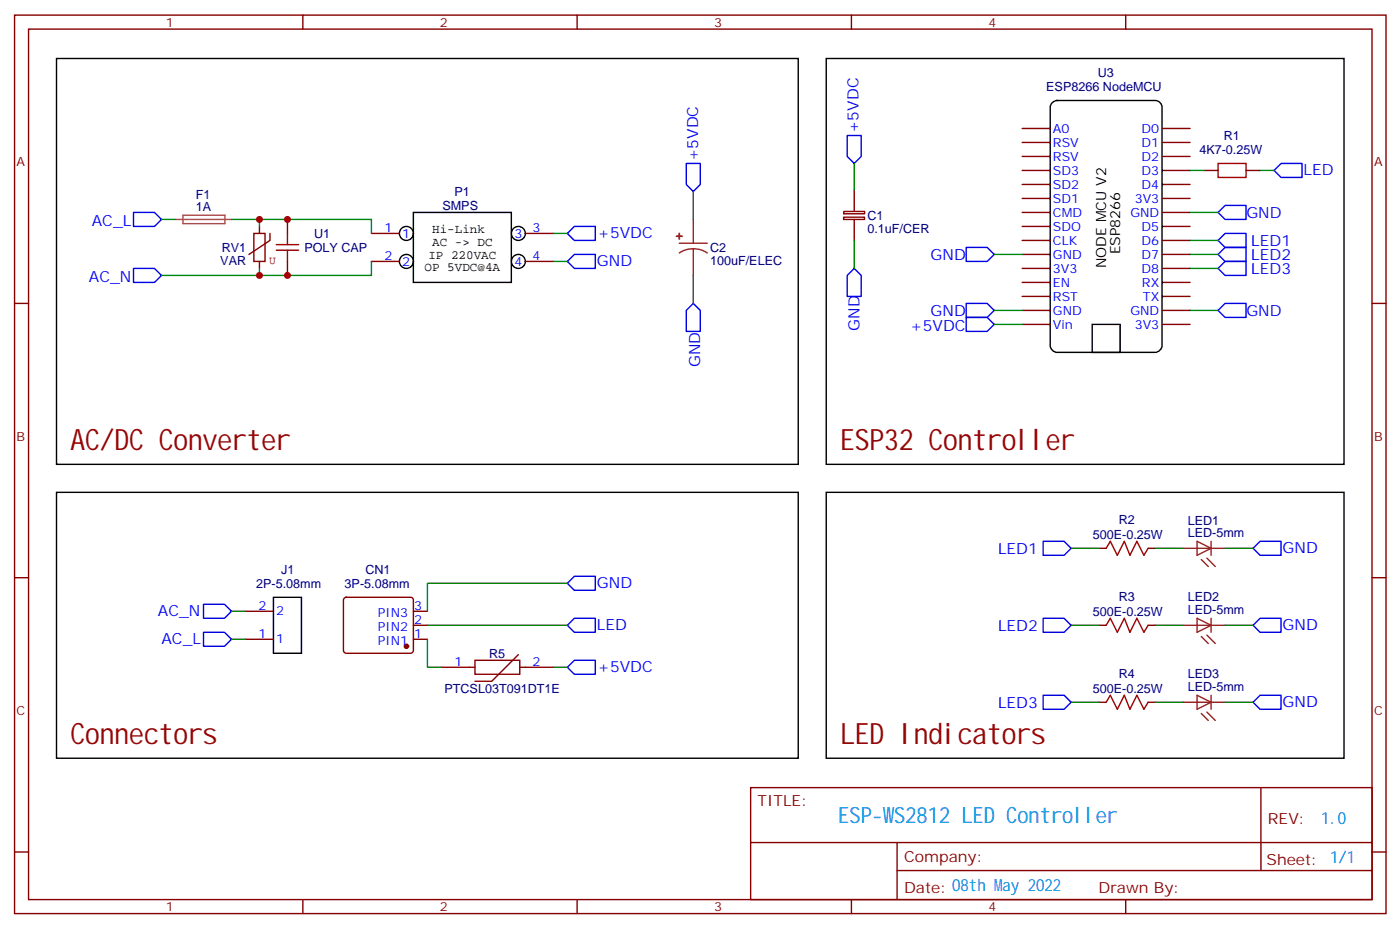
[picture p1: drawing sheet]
<svg xmlns="http://www.w3.org/2000/svg" width="353mm" height="234mm" viewBox="0 0 353 234" stroke-linecap="round" stroke-linejoin="round" font-family="sans-serif">
<g fill="none" stroke="#870000" stroke-width=".35">
<path d="M3.7 3.8h345.7v226.5h-345.7zM7.2 7.3h338.7v219.5h-338.7zM76.3 3.8v3.5M145.5 3.8v3.5M214.6 3.8v3.5M283.8 3.8v3.5M257.7 32.4h7M257.7 35.9h7M257.7 39.4h7M292.9 32.4h7.1M292.9 35.9h7.1M292.9 39.4h7.1"/>
<path d="M72.5 55.3v3.5M93.6 58.8h7.1M132.4 58.8h7.1M212.7 55.3v-.6h5.2v.6h-5.2M212.7 53.3h5.3v.6h-5.3zM215.3 47.9v5.3M215.3 55.3v5.3M257.7 43h7M257.7 57.1h7M257.7 46.5h7M257.7 50h7M257.7 53.6h7"/>
<path d="M292.9 43h7.1M292.9 57.1h7.1M292.9 46.5h7.1M292.9 50h7.1M292.9 53.6h7.1M303.5 43h3.6M314.1 43h3.5M3.7 76.5h3.5M72.5 65.9v3.5M93.6 65.9h7.1M132.4 65.9h7.1M257.7 71.2h7"/>
<path d="M257.7 64.1h7M257.7 74.7h7M257.7 67.7h7M257.7 60.6h7M257.7 78.2h7M292.9 71.2h7.1M292.9 64.1h7.1M292.9 74.7h7.1M292.9 67.7h7.1M292.9 60.6h7.1M292.9 78.2h7.1M345.9 76.5h3.5"/>
<path d="M257.7 81.8h7M292.9 81.8h7.1M277.1 138.2h1.7M289.4 138.2h1.8M3.7 145.6h3.5M61.9 154.1h7M86.8 150.8l.5-.2h16.2a.71 .71 0 0 1 .7 .7v12.7l-.2 .5-.5 .2h-16.2l-.5-.3-.2-.4v-12.7zM104.2 154.1h3.5M104.2 157.6h3.5M277.1 157.6h1.7M289.4 157.6h1.8M345.9 145.6h3.5"/>
<path d="M61.9 161.1h7M104.2 161.1h3.5M111.3 168.2h8.4M119.7 166.4h11.3v3.6h-11.3zM130.7 165l-6.7 6.7h-4.3M131 168.2h8.5M277.1 177h1.7M289.4 177h1.8M189.2 198.5h156.7v28.3h-156.7zM317.9 198.6v20.8M3.7 214.8h3.5M189.3 212.4h156.4"/>
<path d="M226.1 219.4h119.6M226.1 212.4v14.1M345.9 214.8h3.5M76.3 226.8v3.5M145.5 226.8v3.5M214.6 226.8v3.5M283.8 226.8v3.5"/>
</g>
<path d="M72.5 58.8v2.9M307.1 41.2h7v3.5h-7zM69.6 61.7h5.7M69.6 63.1h5.7M72.5 63.1v2.8M278.8 138.2l1.1-1.7 1.8 3.5 1.7-3.5 1.4 3.5 1.8-3.5 1.8 3.5 1-1.8M278.8 157.6l1.1-1.7 1.8 3.5 1.7-3.5 1.4 3.5 1.8-3.5 1.8 3.5 1-1.8M278.8 177l1.1-1.7 1.8 3.5 1.7-3.5 1.4 3.5 1.8-3.5 1.8 3.5 1-1.8" fill="none" stroke="#a10000" stroke-width=".35"/>
<g fill="none" stroke="#8c2424" stroke-width=".35">
<path d="M174.8 55.3v6M171.2 61.3h7.1M174.8 62.7l1.8 .3 1.7 .8M174.8 62.7l-1.9 .3-1.7 .8M174.8 62.7v6.7M298.2 138.2h10.6M301.8 136.5l3.5 1.7-3.5 1.8zM305.3 136.5v3.5M298.2 157.6h10.6M301.8 155.9l3.5 1.7-3.5 1.8zM302.8 141l1.8 1.8M304.2 140.7l2.2 2.1"/>
<path d="M305.3 155.9v3.5M298.2 177h10.6M301.8 175.3l3.5 1.7-3.5 1.8zM302.8 160.4l1.8 1.8M302.8 179.8l1.8 1.8M304.2 160.1l2.2 2.1M304.2 179.5l2.2 2.1M305.3 175.3v3.5"/>
</g>
<g fill="none" stroke="#000" stroke-width=".35">
<path d="M14.3 14.7h186.9v102.4h-186.9zM208.3 14.7h130.5v102.4h-130.5zM265.3 25.8l1.2-.5h24.7a1.76 1.76 0 0 1 1.7 1.8v60a1.89 1.89 0 0 1-1.7 1.7h-24.7a1.89 1.89 0 0 1-1.8-1.7v-60l.1-.5zM104.2 53.6h24.7v17.6h-24.7zM275.3 81.8h7.1v7h-7.1zM14.3 124.1h186.9v67h-186.9zM208.3 124.1h130.5v67h-130.5zM68.9 150.6h7.1v14.1h-7.1z"/>
<circle cx="102.4" cy="58.8" r="1.76"/>
<circle cx="130.7" cy="58.8" r="1.76"/>
<circle cx="102.4" cy="65.9" r="1.76"/>
<circle cx="130.7" cy="65.9" r="1.76"/>
</g>
<circle cx="102.4" cy="162.9" r=".53" fill="#870000" stroke="#870000" stroke-width=".35"/>
<g fill="none" stroke="#00f" stroke-width=".35">
<path d="M213.6 34.1h3.5v5.3l-1.8 1.8-1.7-1.8zM33.7 53.6h5.2l1.8 1.7-1.8 1.8h-5.2zM143 58.8l1.8-1.7h5.3v3.5h-5.3zM173 41.2h3.5v5.3l-1.7 1.8-1.8-1.8zM308.8 58.8h5.3v3.6h-5.3l-1.7-1.8zM308.8 51.8h5.3v3.5h-5.3l-1.7-1.7zM321.2 43l1.7-1.8h5.3v3.5h-5.3zM33.7 67.7h5.2l1.8 1.7-1.8 1.8h-5.2zM143 65.9l1.8-1.8h5.3v3.6h-5.3zM174.8 76.5l1.7 1.7v5.3h-3.5v-5.3zM215.3 67.7l1.8 1.7v5.3h-3.5v-5.3zM243.6 76.5h5.2l1.8 1.7-1.8 1.8h-5.2z"/>
<path d="M243.6 62.4h5.2l1.8 1.7-1.8 1.8h-5.2zM308.8 62.4h5.3v3.5h-5.3l-1.7-1.8zM308.8 65.9h5.3v3.5h-5.3l-1.7-1.7zM308.8 76.5h5.3v3.5h-5.3l-1.7-1.8zM243.6 80h5.2l1.8 1.8-1.8 1.7h-5.2zM263 136.5h5.3l1.7 1.7-1.7 1.8h-5.3zM317.6 136.5h5.3v3.5h-5.3l-1.7-1.8zM51.3 159.4h5.3l1.7 1.7-1.7 1.8h-5.3zM51.3 152.3h5.3l1.7 1.8-1.7 1.8h-5.3zM143 147l1.8-1.7h5.3v3.5h-5.3zM143 157.6l1.8-1.7h5.3v3.5h-5.3zM263 155.9h5.3l1.7 1.7-1.7 1.8h-5.3z"/>
<path d="M317.6 155.9h5.3v3.5h-5.3l-1.7-1.8zM143 168.2l1.8-1.8h5.3v3.6h-5.3zM263 175.3h5.3l1.7 1.7-1.7 1.8h-5.3zM315.9 177l1.7-1.7h5.3v3.5h-5.3z"/>
</g>
<g fill="none" stroke="#008700" stroke-width=".35">
<path d="M40.7 55.3h3.5M58.3 55.3h35.3v3.5M65.4 55.3v1.8M139.5 58.8h3.5M174.8 48.3v7M215.3 41.2v6.7M300 43h3.5M300 53.6h7.1M317.6 43h3.6M65.4 67.7v1.7M93.6 65.9v3.5h-52.9M139.5 65.9h3.5"/>
<path d="M174.8 69.4v7.1M215.3 60.6v7.1M250.6 78.2h7.1M250.6 64.1h7.1M300 78.2h7.1M300 67.7h7.1M300 64.1h7.1M300 60.6h7.1M250.6 81.8h7.1M270 138.2h7.1M291.2 138.2h7M308.8 138.2h7.1"/>
<path d="M58.3 154.1h3.6M107.7 157.6h35.3M143 147h-35.3v7.1M270 157.6h7.1M291.2 157.6h7M308.8 157.6h7.1M58.3 161.1h3.6M107.7 161.1v7.1h3.6M139.5 168.2h3.5M270 177h7.1M291.2 177h7M308.8 177h7.1"/>
</g>
<g fill="#8c2424" stroke="#8c2424" stroke-width=".35">
<path d="M170.5 59.5l1.4 .1z"/>
<path d="M171.2 58.8l.1 1.5z"/>
</g>
<path d="M44.2 55.3h3.5M46.1 54.3h10.6v2.1h-10.6zM47.9 55.3h10.4" fill="none" stroke="#a64a4a" stroke-width=".35"/>
<path d="M64 58.8h2.8v7.1h-2.8zM65.4 57.1v1.7M68.1 58.8v1.8l-5.3 3.5M65.4 65.9v1.8" fill="none" stroke="#850000" stroke-width=".35"/>
<g fill="#c00">
<circle cx="72.5" cy="69.4" r=".88"/>
<circle cx="65.4" cy="69.4" r=".88"/>
<circle cx="65.4" cy="55.3" r=".88"/>
<circle cx="72.5" cy="55.3" r=".88"/>
</g>
<g font-size="7.4" fill="#900">
<text x="17.8" y="113.5">AC/DC Converter</text>
<text x="211.8" y="113.5">ESP32 Controller</text>
<text x="17.8" y="187.6">Connectors</text>
<text x="211.8" y="187.6">LED Indicators</text>
</g>
<g font-size="5.6" fill="#09f">
<text x="211.3" y="207.6">ESP-W</text>
<text x="225.4" y="207.6">S2812 LED Controller</text>
</g>
<g font-size="4.2" fill="#09f">
<text x="333" y="207.8">1.0</text>
<text x="335.3" y="217.6">1/1</text>
</g>
<g font-size="3.9" fill="#00f">
<text x="216.4" y="33.6" transform="rotate(-90 216.4 33.6)">+5VDC</text>
<text x="176" y="40.7" transform="rotate(-90 176 40.7)">+5VDC</text>
<text x="328.6" y="44.2">LED</text>
<text x="23.1" y="57.1">AC_L</text>
<text x="314.2" y="55.1">GND</text>
<text x="150.6" y="60.1">+5VDC</text>
<text x="234.6" y="65.6">GND</text>
<text x="315.4" y="62.1">LED1</text>
<text x="315.4" y="65.6">LED2</text>
<text x="22.4" y="71.2">AC_N</text>
<text x="150.5" y="67.1">GND</text>
<text x="315.4" y="69.1">LED3</text>
<text x="216.7" y="83.4" transform="rotate(-90 216.7 83.4)">GND</text>
<text x="229.5" y="83.5">+5VDC</text>
<text x="234.6" y="79.7">GND</text>
<text x="314.2" y="79.7">GND</text>
<text x="176.5" y="92.6" transform="rotate(-90 176.5 92.6)">GND</text>
<text x="251.6" y="139.7">LED1</text>
<text x="323.3" y="139.5">GND</text>
<text x="150.5" y="148.3">GND</text>
<text x="39.8" y="155.3">AC_N</text>
<text x="150.5" y="158.9">LED</text>
<text x="251.6" y="159.1">LED2</text>
<text x="323.3" y="158.9">GND</text>
<text x="40.7" y="162.4">AC_L</text>
<text x="150.6" y="169.4">+5VDC</text>
<text x="251.6" y="178.5">LED3</text>
<text x="323.3" y="178.3">GND</text>
</g>
<g font-size="3.9" fill="#800">
<text x="191" y="203.1">TITLE:</text>
<text x="319.6" y="207.8">REV:</text>
<text x="227.9" y="217.3">Company:</text>
<text x="319.3" y="217.9">Sheet:</text>
<text x="227.9" y="225">Date: 08th May 2022</text>
<text x="276.9" y="225.1">Drawn By:</text>
</g>
<g font-size="3.5">
<text x="282.4" y="64.1" transform="rotate(-90 282.4 64.1)">ESP8266</text>
<text x="278.8" y="67.7" transform="rotate(-90 278.8 67.7)">NODE MCU V2</text>
</g>
<g font-size="3.2" fill="#800">
<text x="41.8" y="6.8">1</text>
<text x="110.9" y="6.8">2</text>
<text x="180.1" y="6.8">3</text>
<text x="249.2" y="6.8">4</text>
<text x="4.2" y="41.9">A</text>
<text x="346.4" y="41.9">A</text>
<text x="4.2" y="111.1">B</text>
<text x="346.4" y="111.1">B</text>
<text x="4.2" y="180.2">C</text>
<text x="346.4" y="180.2">C</text>
<text x="41.8" y="229.8">1</text>
<text x="110.9" y="229.8">2</text>
<text x="180.1" y="229.8">3</text>
<text x="249.2" y="229.8">4</text>
</g>
<g font-size="3.2" fill="#000080">
<text x="263.7" y="22.9">ESP8266 NodeMCU</text>
<text x="276.7" y="19.4">U3</text>
<text x="308.5" y="35.3">R1</text>
<text x="302.3" y="38.9">4K7-0.25W</text>
<text x="49.4" y="53.2">1A</text>
<text x="49.4" y="50.1">F1</text>
<text x="111.5" y="52.9">SMPS</text>
<text x="114.5" y="49.4">P1</text>
<text x="79.2" y="60">U1</text>
<text x="218.7" y="58.6">0.1uF/CER</text>
<text x="218.7" y="55.4">C1</text>
<text x="55.9" y="63.5">RV1</text>
<text x="76.7" y="63.5">POLY CAP</text>
<text x="179" y="63.5">C2</text>
<text x="55.5" y="66.7">VAR</text>
<text x="179" y="66.7">100uF/ELEC</text>
<text x="275.5" y="135.8">500E-0.25W</text>
<text x="282" y="132.2">R2</text>
<text x="299.4" y="135.4">LED-5mm</text>
<text x="299.4" y="132.2">LED1</text>
<text x="64.6" y="148.2">2P-5.08mm</text>
<text x="70.8" y="144.6">J1</text>
<text x="86.9" y="148.2">3P-5.08mm</text>
<text x="92.1" y="144.6">CN1</text>
<text x="275.5" y="155.2">500E-0.25W</text>
<text x="282" y="151.6">R3</text>
<text x="299.4" y="154.8">LED-5mm</text>
<text x="299.4" y="151.6">LED2</text>
<text x="123.3" y="165.8">R5</text>
<text x="282" y="171">R4</text>
<text x="299.4" y="171">LED3</text>
<text x="112" y="174.6">PTCSL03T091DT1E</text>
<text x="275.5" y="174.6">500E-0.25W</text>
<text x="299.4" y="174.2">LED-5mm</text>
</g>
<g font-size="3.2" fill="#00f">
<text x="265.4" y="33.4">A0</text>
<text x="287.8" y="33.4">D0</text>
<text x="265.4" y="37">RSV</text>
<text x="265.4" y="40.5">RSV</text>
<text x="287.8" y="40.5">D2</text>
<text x="287.8" y="37">D1</text>
<text x="265.4" y="44">SD3</text>
<text x="265.4" y="47.6">SD2</text>
<text x="287.8" y="47.6">D4</text>
<text x="287.8" y="44">D3</text>
<text x="265.4" y="51.1">SD1</text>
<text x="286" y="51.1">3V3</text>
<text x="96.9" y="58.5">1</text>
<text x="101.4" y="59.9">1</text>
<text x="129.7" y="59.9">3</text>
<text x="134.2" y="58.5">3</text>
<text x="265.4" y="54.6">CMD</text>
<text x="265.4" y="58.1">SDO</text>
<text x="285" y="54.6">GND</text>
<text x="287.8" y="58.1">D5</text>
<text x="96.9" y="65.5">2</text>
<text x="134.2" y="65.5">4</text>
<text x="265.4" y="65.2">GND</text>
<text x="265.4" y="61.7">CLK</text>
<text x="287.8" y="65.2">D7</text>
<text x="287.8" y="61.7">D6</text>
<text x="101.4" y="67">2</text>
<text x="129.7" y="67">4</text>
<text x="265.4" y="68.7">3V3</text>
<text x="287.8" y="68.7">D8</text>
<text x="265.4" y="75.8">RST</text>
<text x="265.4" y="72.2">EN</text>
<text x="287.9" y="72.2">RX</text>
<text x="288.1" y="75.8">TX</text>
<text x="265.4" y="82.8">Vin</text>
<text x="265.4" y="79.3">GND</text>
<text x="285" y="79.3">GND</text>
<text x="286" y="82.8">3V3</text>
<text x="65.2" y="153.7">2</text>
<text x="69.6" y="155.2">2</text>
<text x="95.3" y="155.5">PIN3</text>
<text x="104.4" y="153.7">3</text>
<text x="65.2" y="160.8">1</text>
<text x="95.3" y="159">PIN2</text>
<text x="104.4" y="160.8">1</text>
<text x="104.4" y="157.3">2</text>
<text x="69.6" y="162.2">1</text>
<text x="95.3" y="162.6">PIN1</text>
<text x="114.5" y="167.9">1</text>
<text x="134.2" y="167.9">2</text>
</g>
<g font-size="3.2">
<text x="108.9" y="58.8">Hi-Link</text>
<text x="108" y="65.2">IP 220VAC</text>
<text x="108.9" y="62">AC -&gt; DC</text>
<text x="107" y="68.4">OP 5VDC@4A</text>
</g>
<text font-size="2.8" fill="#840000" x="67.9" y="66.6">U</text>
</svg>
